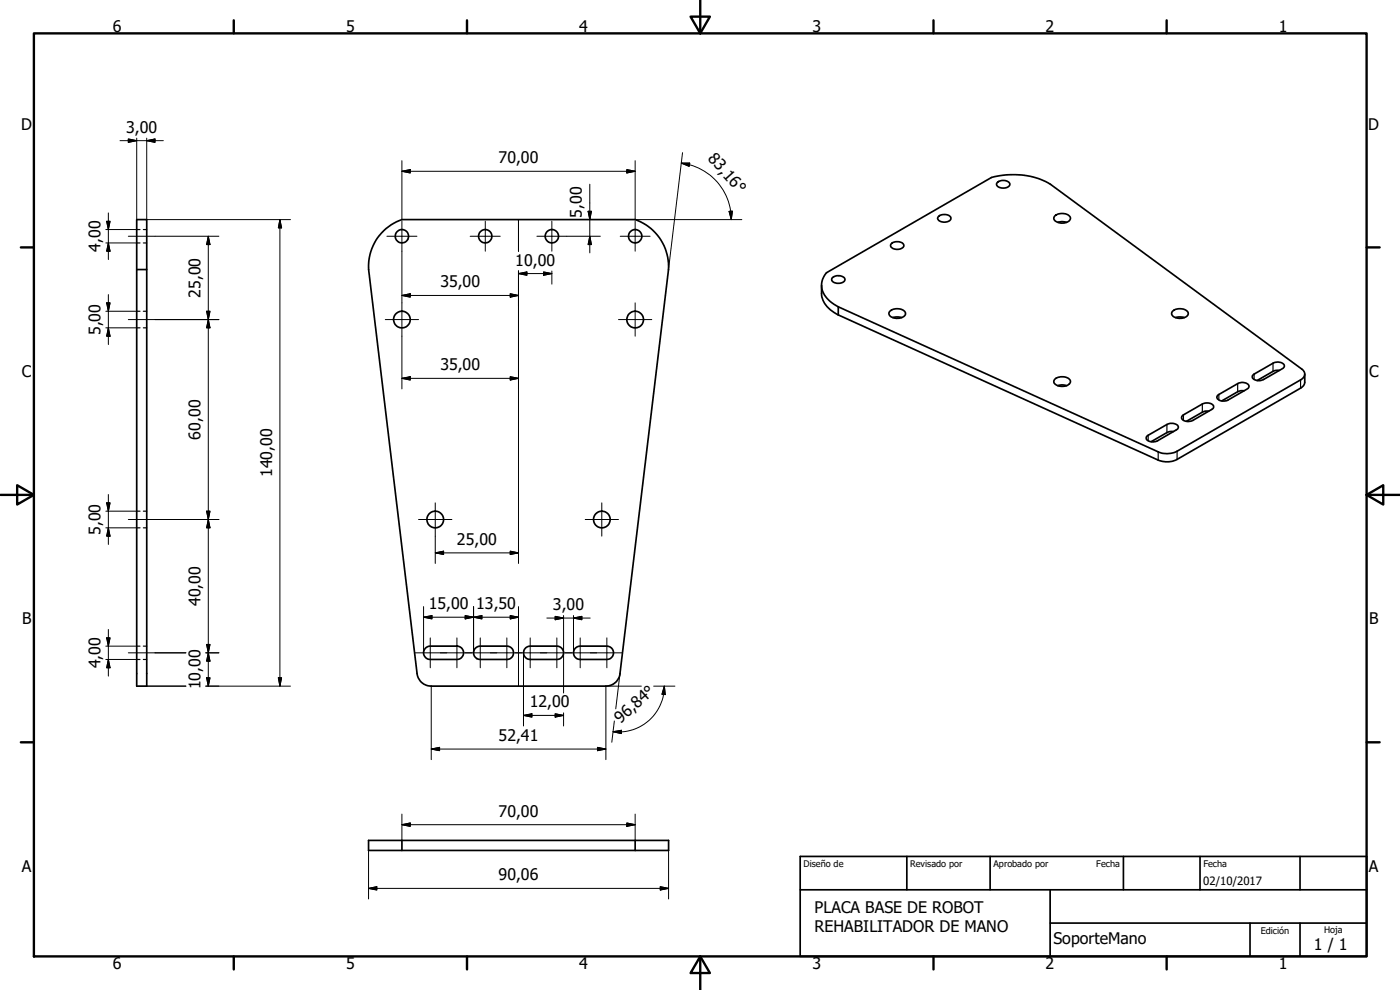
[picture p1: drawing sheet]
<svg xmlns="http://www.w3.org/2000/svg" width="420mm" height="297mm" viewBox="0 0 420 297" stroke-linecap="round" stroke-linejoin="round" font-family="sans-serif">
<g fill="none" stroke="#000" stroke-width=".51">
<path d="M299.4 54.6a2.53 2.53 0 0 1 3.7 .6 2.12 2.12 0 0 1-3.2 1 .92 .92 0 0 1-.7-.6 .92 .92 0 0 1 .2-1zM115.2 69.2l2.1-1.7 3.3-1.6h70a14.9 14.9 0 0 1 10 15l-14.5 121.2a4.2 4.2 0 0 1-4.3 3.8h-52.4a4.3 4.3 0 0 1-4.2-3.8l-14.6-121.2a14.9 14.9 0 0 1 4.6-11.7zM267.5 73.2a2.58 2.58 0 0 1 3.8 .4 2.15 2.15 0 0 1-3.2 1 .92 .92 0 0 1-.6-1.4zM281.8 64.8a2.53 2.53 0 0 1 3.6 .6 2.1 2.1 0 0 1-3.1 1 .92 .92 0 0 1-.8-.6 .92 .92 0 0 1 .3-1zM316.7 64.6a3.1 3.1 0 0 1 4.6 .8 2.75 2.75 0 0 1-4.1 1.2 1.09 1.09 0 0 1-.9-.8 1.09 1.09 0 0 1 .4-1.2zM317.4 66.7a3.9 3.9 0 0 1 2.7 0M41 80.9h3v125h-3zM41 80.9v-15h3v15M246.6 85.6v2.4a7.9 7.9 0 0 0 5 6.5M248 81.8l49.5-28.5a23.2 23.2 0 0 1 17.7 2l75.5 55.4a1.79 1.79 0 0 1 .9 1.8 1.79 1.79 0 0 1-1.3 1.5l-37 21.4a6.8 6.8 0 0 1-5.7 .2l-96-43.5a7.6 7.6 0 0 1-5-7.2l.5-1.6zM249.8 83.4a2.58 2.58 0 0 1 3.8 .4 2.15 2.15 0 0 1-3.2 1 .91 .91 0 0 1-.6-1.4zM251.6 94.5l96 43.5a6.9 6.9 0 0 0 5.7-.2l37-21.3 .9-.7 .4-.8v-2.8"/>
<path d="M251.6 92.1v2.4M267 93.4a3.3 3.3 0 0 1 4.7 .4 1.62 1.62 0 0 1-1.8 1.7 2.5 2.5 0 0 1-3.1-1.5zM267.9 95.3l1-.2 1.7 .2M351.9 93.4a3.3 3.3 0 0 1 4.7 .4 1.65 1.65 0 0 1-1.9 1.7 2.52 2.52 0 0 1-3.1-1.5zM352.8 95.3l1-.2 1.6 .2M316.5 113.8a3.3 3.3 0 0 1 4.7 .4 2.01 2.01 0 0 1-2.6 1.7 1.95 1.95 0 0 1-2.3-1.7zM317.4 115.7a3.9 3.9 0 0 1 2.7 0M365.4 118.7l6-3.6a2.54 2.54 0 0 1 3.5 .7l-.4 .8-5.9 3.4a2.54 2.54 0 0 1-3.4-.7zM373.4 117.2l-1.7 .2-5 2.9M376 112.6l6-3.6a2.54 2.54 0 0 1 3.5 .7l-.4 .8-5.9 3.4a2.5 2.5 0 0 1-3.4-.7zM384 111.1l-1.7 .2-5 2.9M344.3 130.7l5.9-3.3a2.53 2.53 0 0 1 3.4 .7l-.3 .7-5.9 3.4a2.58 2.58 0 0 1-3.4-.7z"/>
<path d="M352.2 129.5l-1.7 .2-5 2.8M355 124.6l5.8-3.4a2.51 2.51 0 0 1 3.4 .7l-.3 .8-5.9 3.4a2.54 2.54 0 0 1-3.4-.7zM362.8 123.4l-1.7 .1-5 2.9M127.8 194.3l1.3-.4h8a2 2 0 0 1 2 2 2 2 0 0 1-2 2h-8a2 2 0 0 1-1.9-1.3 2 2 0 0 1 .6-2.3zM142.8 194.3l1.3-.4h8a2 2 0 0 1 2 2 2 2 0 0 1-2 2h-8a2 2 0 0 1-1.9-1.3 2 2 0 0 1 .6-2.3zM157.8 194.3l1.3-.4h8a2 2 0 0 1 2 2 2 2 0 0 1-2 2h-8a2 2 0 0 1-1.9-1.3 2 2 0 0 1 .6-2.3zM172.8 194.3l1.3-.4h8a2 2 0 0 1 2 2 2 2 0 0 1-2 2h-8a2 2 0 0 1-1.9-1.3 2 2 0 0 1 .6-2.3zM120.6 252.2h70M120.6 255.2h70M120.6 252.2h-10v3h10M120.6 252.2v3M190.6 252.2h10v3h-10z"/>
<path d="M240.1 257h170v30h-170zM272.1 257v10M297.1 257v10M337.2 257v10M360.1 257v10M390.2 257v10M240.1 267h170M315.2 267v20M315.2 277h94.9M375.1 277v10M390.2 277v10"/>
<circle cx="120.6" cy="70.9" r="2"/>
<circle cx="145.6" cy="70.9" r="2"/>
<circle cx="165.6" cy="70.9" r="2"/>
<circle cx="190.6" cy="70.9" r="2"/>
<circle cx="120.6" cy="95.9" r="2.5"/>
<circle cx="190.6" cy="95.9" r="2.5"/>
<circle cx="130.6" cy="155.9" r="2.51"/>
<circle cx="180.6" cy="155.9" r="2.5"/>
</g>
<g fill="none" stroke="#000" stroke-width=".36">
<path d="M41 72.9h1M41 68.9h1M43 72.9h1M43 68.9h1M41 98.4h1M41 93.4h1M43 98.4h1M43 93.4h1M365.8 118.4v1.6M371.4 115.1v2.4M376.4 112.2v1.7M382 109v2.4"/>
<path d="M390.3 114v2.5M344.6 130.6v1.6M347.6 135.6v2.4M350.2 127.4v2.4M353.3 135.4v2.4M355.2 124.5v1.6M360.8 121.2v2.5M41 158.4h1M41 153.4h1M43 158.4h1M43 153.4h1M41 193.9h1"/>
<path d="M41 197.9h1M43 193.9h1M43 197.9h1"/>
</g>
<g fill="none" stroke="#000" stroke-width=".71">
<path d="M10.2 10h399.9v277h-399.9zM70.2 6.1v3.9M140.2 6.1v3.9M207.3 5h5.8l-2.9 5zM210.2 0v10M280.2 6.1v3.9M350.1 6.1v3.9M6.3 74.2h3.9M410.1 74.2h4M.2 148.5h10M5.2 145.6l5 2.9-5 2.9zM410.1 148.5l5-2.9v5.8z"/>
<path d="M410.1 148.5h10M6.3 222.7h3.9M410.1 222.7h4M70.2 287v3.9M140.2 287v3.9M210.2 287l2.9 5h-5.8zM210.2 287v10M280.2 287v3.9M350.1 287v3.9"/>
</g>
<g fill="none" stroke="#000" stroke-width=".3">
<path d="M36 42.2h13M38.5 41.7l2.5 .5-2.5 .5zM41 41.4v24.5M44 41.4v24.5h43.2M44 42.2l2.5-.5v1zM120.6 51.4h70M120.6 48.2v17.7M120.6 51.4l2.5-.5v1zM177 55.3v20.6M188.1 50.9l2.5 .5-2.5 .5zM190.6 48.2v17.7h32M204.5 48.9h2.5l-.2 1z"/>
<path d="M204.5 48.9a17 17 0 0 1 15 17M204.8 45.8l-4.2 35.1M31.8 68.9h9.2M31.8 72.9h9.2M32 66.4h1l-.5 2.5zM32.5 63.9v14M32.5 72.9l.5 2.5h-1zM62.5 70.9v135M62.5 70.9l.5 2.5h-1zM65.7 70.9h-27.2M84 65.9v140M84 65.9l.5 2.5h-1z"/>
<path d="M116.1 70.9h9M120.6 66.4v50.3M141.1 70.9h9M145.6 66.4v9M155.6 65.9v9.5M161.1 70.9h19.1M165.6 66.4v9M176.5 63.4h1l-.5 2.5zM177 70.9l.5 2.5h-1zM186.1 70.9h9M190.6 66.4v9M218.8 63.4h1l-.3 2.5z"/>
<path d="M31.8 93.4h9.2M31.8 98.4h9.2M32 90.9h1l-.5 2.5zM32.5 88.4v15M32.5 98.4l.5 2.5h-1zM38.5 95.9h27.2M62 93.4h1l-.5 2.5zM62.5 95.9l.5 2.5h-1zM115.6 95.9h10M120.6 88.6h35M120.6 88.6l2.5-.5v1.1zM153.1 88.1l2.5 .5-2.5 .6z"/>
<path d="M155.6 81.3v87.8M155.6 82.1l2.5-.5v1zM155.6 82.1h10M163.1 81.6l2.5 .5-2.5 .5zM165.6 81.3v4M185.6 95.9h10M190.6 90.9v10M120.6 113.5h35M120.6 113.5l2.5-.5v1zM153.1 113l2.5 .5-2.5 .5zM31.8 153.4h9.2M31.8 158.4h9.2"/>
<path d="M32 150.9h1l-.5 2.5zM32.5 148.4v15M32.5 158.4l.5 2.5h-1zM38.5 155.9h27.2M62 153.4h1l-.5 2.5zM62.5 155.9l.5 2.5h-1zM125.6 155.9h10M130.6 150.9v18.2M175.6 155.9h10M180.6 150.9v10M130.6 165.9h25M130.6 165.9l2.5-.5v1z"/>
<path d="M153.1 165.4l2.5 .5-2.5 .5zM31.8 197.9h9.2M31.8 193.9h9.2M32 191.4h1l-.5 2.5zM32.5 197.9l.5 2.5h-1zM32.5 188.9v14M38.5 195.9h17.3M61.8 195.9h3.9M62 193.4h1l-.5 2.5zM62.5 195.9l.5 2.5h-1zM124.6 195.9h62M127.1 185.2l2.5-.5v1z"/>
<path d="M127.1 185.2h28.5M127.1 182v13.8M129.1 191.4v9M137.1 191.4v9M139.6 184.7l2.5 .5-2.5 .5zM142.1 182v13.8M142.1 185.2l2.5-.5v1zM144.1 191.4v9M152.1 191.4v9M153.1 184.7l2.5 .5-2.5 .5zM155.6 182v13.8M155.6 196v9.9"/>
<path d="M157.1 196v21.8M159.1 191.4v9M164.1 185.4h13M166.6 184.9l2.5 .5-2.5 .5zM167.1 191.4v9M169.1 184.7v11.1M169.1 196v11.9M172.1 184.7v11.1M172.1 185.4l2.5-.5v1zM174.1 191.4v9M182.1 191.4v9M55.8 205.9h-11.8"/>
<path d="M62 203.4h1l-.5 2.5zM83.5 203.4h1l-.5 2.5zM87.2 205.9h-25.4M129.4 205.9v22M157.1 214.7l2.5-.5v1zM157.1 214.7h12M166.6 214.2l2.5 .5-2.5 .5zM169.1 213.9v3.9M184 219.5l2.5-.4v1zM184.4 216.3l-.8 6.4M186.1 202.1l-1.3 10.6M192.5 205.9h-10.7v22"/>
<path d="M196.2 205.9h6.4M199.4 205.9a13.7 13.7 0 0 1-11.1 13.5l-1.8 .2-2.5-.1M199.4 205.9l.3 2.5-1-.1zM129.4 224.7l2.5-.5v1zM129.4 224.7h52.4M179.3 224.2l2.5 .5-2.5 .5zM110.6 255.2v14.5M120.6 247.4l2.5-.5v1zM120.6 247.4h70M120.6 244.3v7.9M188.1 246.9l2.5 .5-2.5 .5zM190.6 244.3v7.9"/>
<path d="M200.6 255.2v14.5M110.6 266.6l2.5-.6v1zM110.6 266.6h90M198.2 266l2.4 .6-2.4 .4z"/>
</g>
<g fill="#000" stroke="#000" stroke-width=".3">
<path d="M38.5 41.7l2.5 .5-2.5 .5zM44 42.2l2.5-.5v1zM120.6 51.4l2.5-.5v1zM188.1 50.9l2.5 .5-2.5 .5zM204.5 48.9h2.5l-.2 1zM32 66.4h1l-.5 2.5zM32.5 72.9l.5 2.5h-1zM62.5 70.9l.5 2.5h-1zM84 65.9l.5 2.5h-1zM176.5 63.4h1l-.5 2.5zM177 70.9l.5 2.5h-1zM218.8 63.4h1l-.3 2.5z"/>
<path d="M32 90.9h1l-.5 2.5zM62 93.4h1l-.5 2.5zM62.5 95.9l.5 2.5h-1zM120.6 88.6l2.5-.5v1.1zM153.1 88.1l2.5 .5-2.5 .6zM155.6 82.1l2.5-.5v1zM163.1 81.6l2.5 .5-2.5 .5zM32.5 98.4l.5 2.5h-1zM120.6 113.5l2.5-.5v1zM153.1 113l2.5 .5-2.5 .5zM32 150.9h1l-.5 2.5zM62 153.4h1l-.5 2.5z"/>
<path d="M62.5 155.9l.5 2.5h-1zM32.5 158.4l.5 2.5h-1zM130.6 165.9l2.5-.5v1zM153.1 165.4l2.5 .5-2.5 .5zM32 191.4h1l-.5 2.5zM62 193.4h1l-.5 2.5zM62.5 195.9l.5 2.5h-1zM127.1 185.2l2.5-.5v1zM139.6 184.7l2.5 .5-2.5 .5zM142.1 185.2l2.5-.5v1zM153.1 184.7l2.5 .5-2.5 .5zM166.6 184.9l2.5 .5-2.5 .5z"/>
<path d="M172.1 185.4l2.5-.5v1zM32.5 197.9l.5 2.5h-1zM62 203.4h1l-.5 2.5zM83.5 203.4h1l-.5 2.5zM157.1 214.7l2.5-.5v1zM166.6 214.2l2.5 .5-2.5 .5zM184 219.5l2.5-.4v1zM199.4 205.9l.3 2.5-1-.1zM129.4 224.7l2.5-.5v1zM179.3 224.2l2.5 .5-2.5 .5zM120.6 247.4l2.5-.5v1zM188.1 246.9l2.5 .5-2.5 .5z"/>
<path d="M110.6 266.6l2.5-.6v1zM198.2 266l2.4 .6-2.4 .4z"/>
</g>
<g font-size="4.8">
<text x="33.9" y="9.6">6</text>
<text x="103.9" y="9.6">5</text>
<text x="173.9" y="9.6">4</text>
<text x="243.8" y="9.6">3</text>
<text x="313.8" y="9.6">2</text>
<text x="383.8" y="9.6">1</text>
<text x="6.4" y="38.9">D</text>
<text x="37.9" y="39.8">3,00</text>
<text x="410.6" y="38.9">D</text>
<text x="212.2" y="47.7" transform="rotate(48 212.2 47.7)">83,16°</text>
<text x="149.6" y="49">70,00</text>
<text x="174.6" y="65.4" transform="rotate(-90 174.6 65.4)">5,00</text>
<text x="30.1" y="75.6" transform="rotate(-90 30.1 75.6)">4,00</text>
<text x="154.7" y="79.7">10,00</text>
<text x="60.1" y="89.4" transform="rotate(-90 60.1 89.4)">25,00</text>
<text x="132.2" y="86.3">35,00</text>
<text x="30.1" y="100.6" transform="rotate(-90 30.1 100.6)">5,00</text>
<text x="6.6" y="113.1">C</text>
<text x="132.2" y="111.1">35,00</text>
<text x="410.9" y="113.1">C</text>
<text x="60.1" y="131.9" transform="rotate(-90 60.1 131.9)">60,00</text>
<text x="81.6" y="143.2" transform="rotate(-90 81.6 143.2)">140,00</text>
<text x="30.1" y="160.5" transform="rotate(-90 30.1 160.5)">5,00</text>
<text x="137.1" y="163.5">25,00</text>
<text x="60.1" y="181.8" transform="rotate(-90 60.1 181.8)">40,00</text>
<text x="128.7" y="182.8">15,00</text>
<text x="142.9" y="182.8">13,50</text>
<text x="166" y="183">3,00</text>
<text x="6.6" y="187.3">B</text>
<text x="410.9" y="187.3">B</text>
<text x="30.1" y="200.5" transform="rotate(-90 30.1 200.5)">4,00</text>
<text x="60.1" y="206.8" transform="rotate(-90 60.1 206.8)">10,00</text>
<text x="159" y="212.2">12,00</text>
<text x="186.2" y="217.2" transform="rotate(-42 186.2 217.2)">96,84°</text>
<text x="149.6" y="222.3">52,41</text>
<text x="149.6" y="245">70,00</text>
<text x="6.6" y="261.6">A</text>
<text x="410.8" y="261.6">A</text>
<text x="149.6" y="264.1">90,06</text>
<text x="244.4" y="273.9">PLACA BASE DE ROBOT</text>
<text x="244.4" y="279.6">REHABILITADOR DE MANO</text>
<text x="316.1" y="283.3">SoporteMano</text>
<text x="394.3" y="284.9">1 / 1</text>
<text x="33.9" y="290.9">6</text>
<text x="103.9" y="290.9">5</text>
<text x="173.9" y="290.9">4</text>
<text x="243.8" y="290.9">3</text>
<text x="313.8" y="290.9">2</text>
<text x="383.8" y="290.9">1</text>
</g>
<text font-size="3.4" x="361.1" y="265.4">02/10/2017</text>
<g font-size="2.7">
<text x="241.1" y="260.1">Diseño de</text>
<text x="273.1" y="260">Revisado por</text>
<text x="298.1" y="260">Aprobado por</text>
<text x="329" y="260">Fecha</text>
<text x="361.1" y="260">Fecha</text>
<text x="378.3" y="280.2">Edición</text>
<text x="397.4" y="280">Hoja</text>
</g>
</svg>
